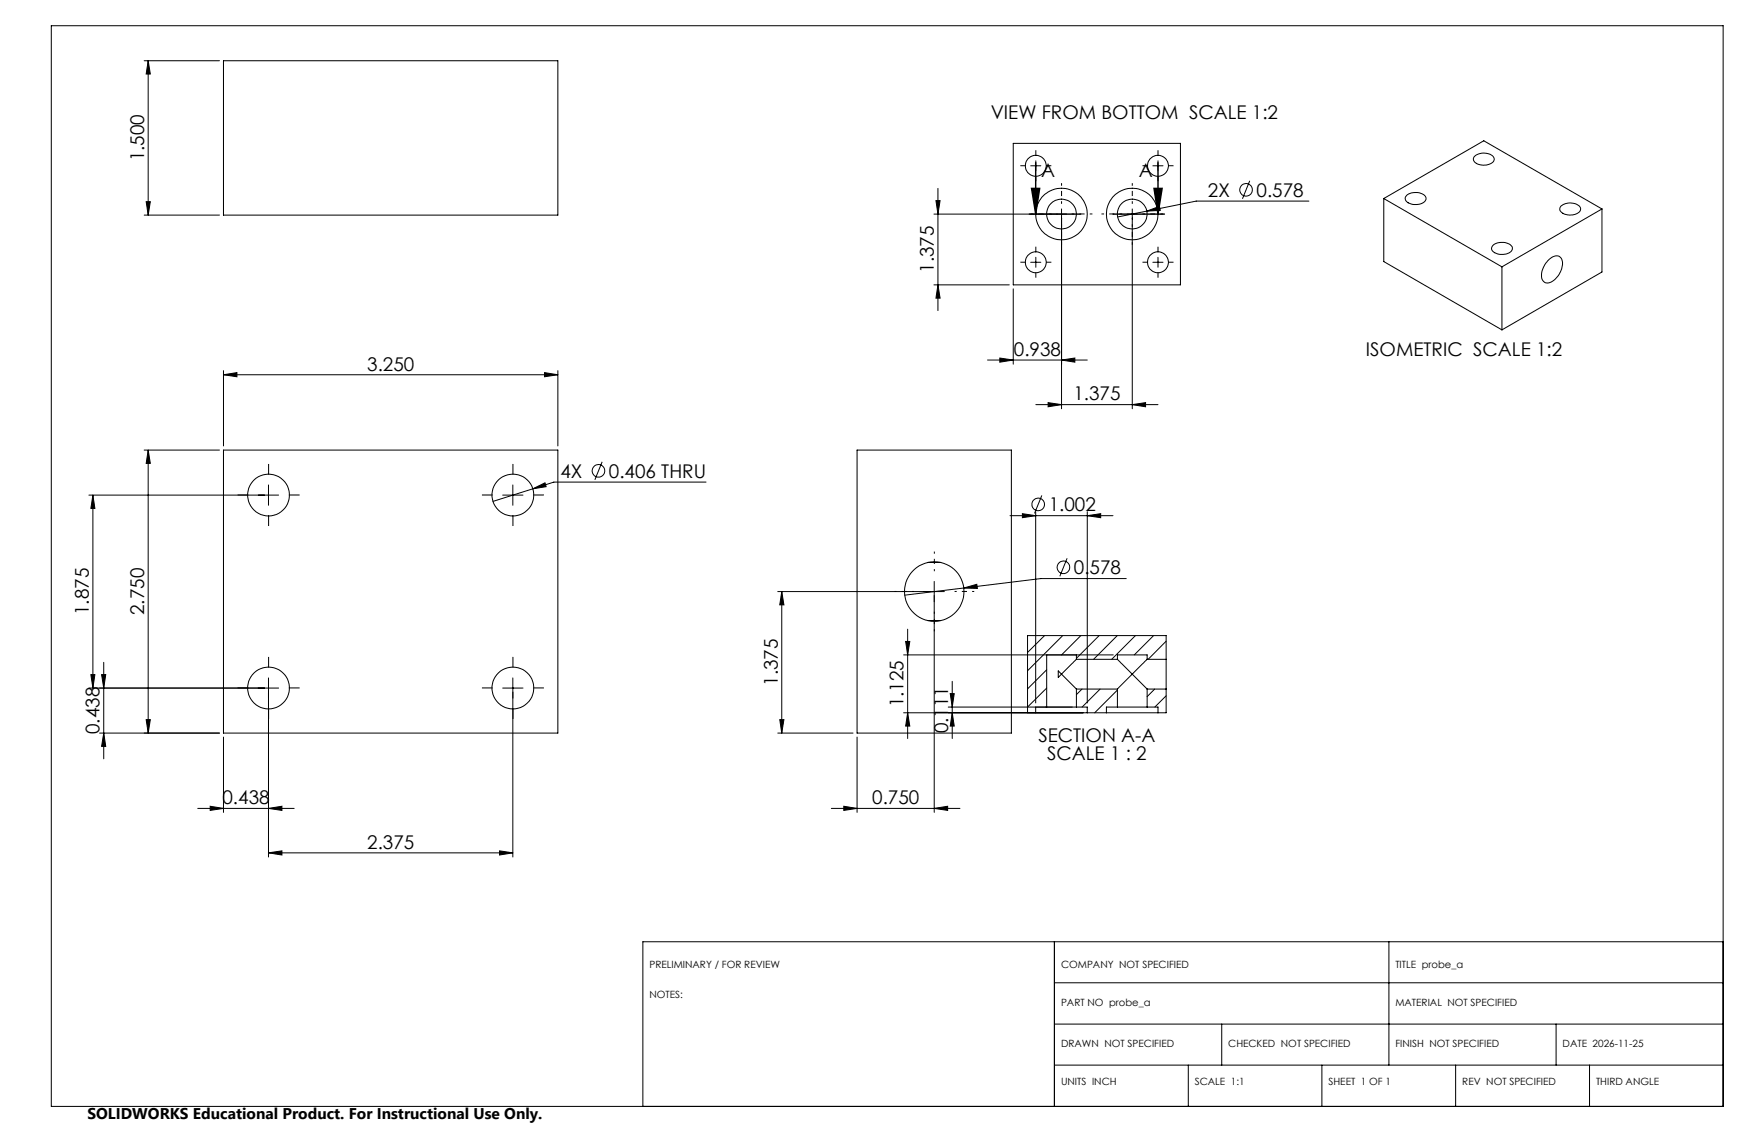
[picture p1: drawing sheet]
<svg xmlns="http://www.w3.org/2000/svg" width="432mm" height="279mm" viewBox="0 0 432 279" stroke-linecap="round" stroke-linejoin="round" font-family="sans-serif">
<g fill="none" stroke="#000" stroke-width=".25">
<path d="M12.7 6.4h412.7v266.7h-412.7zM35.6 15h18.6M36.6 15l.5 3.3h-1zM36.6 15v38.1M55.2 15h82.5v38.1h-82.5zM250.2 35.4h41.2v34.9h-41.2zM255.7 39.7v2.5M285.9 39.7v2.5M364 38.6a3.5 3.5 0 0 1 4.8 .3 1.48 1.48 0 0 1-1.6 1.8h-.3a2.61 2.61 0 0 1-3.2-1.4zM35.6 53.1h18.6M36.1 49.8h1l-.5 3.3zM230.6 52.8h32.7"/>
<path d="M231.1 49.5h1l-.5 3.3zM231.6 46.5v30.2M254.5 40.9h2.5M262.1 51.6v49.3M278.3 52.8h2.5M279.5 51.6v49.3M283.1 52.1l3.1-1.2 .3 1zM283.1 52.1l-7.2 1.5M284.6 40.9h2.5M308.5 44.6l-1.8 4.5M323.1 49.6h-27.8l-12.2 2.5M341.6 49l29.2 16.9"/>
<path d="M341.6 49l24.7-14.3 29.2 16.9M341.6 49v15.6l29.2 16.8M347.3 48.2a3.5 3.5 0 0 1 4.7 .4 1.52 1.52 0 0 1-1.6 1.8 3.1 3.1 0 0 1-3.4-1.2v-.5zM385.3 50.9a3.5 3.5 0 0 1 4.8 .3 1.48 1.48 0 0 1-1.6 1.8l-.3 .1a2.61 2.61 0 0 1-3.1-1.5zM395.5 51.6l-24.7 14.3M395.5 51.6v15.5l-24.7 14.3M230.6 70.3h18.6M231.6 70.3l.5 3.3h-1zM250.2 71.3v18.6M254.5 64.7h2.5M255.7 63.5v2.5M284.6 64.7h2.5"/>
<path d="M285.9 63.5v2.5M368.5 60.6a3.4 3.4 0 0 1 4.9 .5 1.76 1.76 0 0 1-2 1.7 2.67 2.67 0 0 1-3.2-1.5zM370.8 65.9v15.5M382.1 64.4a2.32 2.32 0 0 1 3.2-.9 4.2 4.2 0 0 1-1.1 5.1 2.27 2.27 0 0 1-3.1 .9 3.8 3.8 0 0 1 .5-4.6zM55.2 92.5l3.3-.5v1zM55.2 91.5v18.6M55.2 92.5h82.5M134.4 92l3.3 .5-3.3 .5zM137.7 91.5v18.6M243.8 88.9h24.6M246.8 88.4l3.4 .5-3.4 .5zM255.7 99.9h30.2"/>
<path d="M258.8 99.4l3.3 .5-3.3 .5zM262.1 88.9l3.3-.5v1zM279.5 99.9l3.3-.5v1zM35.6 111.1h18.6M36.6 111.1l.5 3.3h-1zM36.6 111.1v69.8M55.2 111.1h82.5v69.8h-82.5zM66.3 119.7v5M126.6 119.7v5M148.7 114l-1.8 4.4M174.3 119h-37.6l-5.1 1.7M211.6 111.1h38.1v69.8h-38.1z"/>
<path d="M21.9 122.2h46.9M22.9 122.2l.5 3.3h-1zM22.9 122.2v47.6M124.1 122.2h5M131.6 120.7l2.9-1.5 .3 .9zM131.6 120.7l-9.9 3.1M229.1 138.8h3.1M249.3 127.3h25.5M252.4 126.8l3.3 .5-3.3 .5zM255.7 126.3v47.2M257.2 122.3l-1.8 4.4M263.5 137.8l-1.8 4.4"/>
<path d="M268.4 127.3l3.3-.5v1zM268.4 126.3v47.2M192 146h41.2M193 146l.5 3.3h-1zM193 146v34.9M223.6 158.3h1l-.5 3.3zM224.1 155.3v27M229.1 153.2h3.1M230.6 143.5v57M237.9 145.1l3.3-.9 .1 1zM257.9 156.9l-4.2 4.1M262.4 156.9l-8.7 8.7"/>
<path d="M266.8 156.9l-4.7 4.7M271.4 156.9l-5.7 5.6M275.8 156.9l-5.8 5.8M278.1 142.8h-21.1l-33.6 4.1M280.3 156.9l-5.8 5.8M284.8 156.9l-4.8 4.7M287.9 158.3l-4.4 4.4M21.9 169.8h46.9M22.4 166.5h1l-.5 3.3zM25.1 166.5h1l-.5 3.3zM25.6 163.5v23.8M36.1 177.6h1l-.5 3.3z"/>
<path d="M66.3 167.3v44.2M124.1 169.8h5M126.6 167.3v44.2M192.5 177.6h1l-.5 3.3zM223.1 161.6h51.7M223.1 175.9h44.3M224.1 175.9l.5 3.3h-1zM234.1 174.5h30.6M234.6 171.2h1l-.5 3.3zM235.1 175.9l.5 3.3h-1zM235.1 168.2v14.1M255.7 174.5v1.4h12.7"/>
<path d="M258.4 161.6v12.9h7.3M258.4 165.3l-4.7 4.7M258.4 169.8l-4.7 4.7M258.4 174.3l-.2 .2M261.3 165.6l.8 .8-.8 .8zM262.1 166.4l3.6 3.7M265.7 162.7l-3.6 3.7M265.7 162.7h10.2M265.7 161.6v1.1M265.7 170.1v4.4M265.7 174.5h2.7v1.4M265.7 170.1h10.2"/>
<path d="M267.1 170.1l-1.4 1.3M268.4 175.9h4.8M271.6 170.1l-4.4 4.4M273.2 175.9h12.7M275.9 162.7l3.6 3.7M275.9 174.5h7.3M275.9 170.3l-5.6 5.6M275.9 162.7v-1.1h7.3v1.1M275.9 170.1v4.4M275.9 174.5h-2.7v1.4M279.5 166.4l-3.6 3.7M279.5 166.4l3.7 3.7"/>
<path d="M283.2 162.7l-3.7 3.7M283.2 162.7h4.7M283.2 170.1v4.4M283.2 174.5h2.7v1.4M283.2 170.1h4.7M285.1 170.1l-1.9 1.8M287.9 162.7v7.4M287.9 171.7l-2.8 2.8M287.9 162.7v-5.8h-34.2v19M287.9 170.1v5.8h-2M24.6 180.9h29.6M25.6 180.9l.5 3.3h-1z"/>
<path d="M48.8 199.5h23.8M51.9 199l3.3 .5-3.3 .5zM55.2 181.9v18.6M66.3 199.5l3.3-.5v1zM192 180.9h18.6M205.2 199.5h31.8M208.3 199l3.3 .5-3.3 .5zM211.6 181.9v18.6M230.6 199.5l3.4-.5v1zM66.3 210.5l3.3-.5v1zM66.3 210.5h60.3M123.3 210l3.3 .5-3.3 .5z"/>
<path d="M260.3 232.4v40.7M342.9 232.4v30.5M425.4 232.4h-266.7v40.7M260.3 252.8h165.1M260.3 242.6h165.1M301.6 252.8v10.1M384.2 252.8v10.1M260.3 262.9h165.1M293.4 262.9v10.2M326.4 262.9v10.2M359.4 262.9v10.2M392.4 262.9v10.2"/>
<circle cx="255.7" cy="40.9" r="2.58"/>
<circle cx="262.1" cy="52.8" r="6.4"/>
<circle cx="262.1" cy="52.8" r="3.7"/>
<circle cx="279.5" cy="52.8" r="6.4"/>
<circle cx="279.5" cy="52.8" r="3.7"/>
<circle cx="285.9" cy="40.9" r="2.58"/>
<circle cx="307.6" cy="46.9" r="1.56"/>
<circle cx="255.7" cy="64.7" r="2.58"/>
<circle cx="285.9" cy="64.7" r="2.58"/>
<circle cx="147.7" cy="116.2" r="1.56"/>
<circle cx="66.3" cy="122.2" r="5.2"/>
<circle cx="126.6" cy="122.2" r="5.2"/>
<circle cx="256.3" cy="124.5" r="1.56"/>
<circle cx="230.7" cy="146" r="7.3"/>
<circle cx="262.5" cy="140" r="1.56"/>
<circle cx="66.3" cy="169.8" r="5.2"/>
<circle cx="126.6" cy="169.8" r="5.2"/>
</g>
<path d="M254.1 52.8h12.7M254.7 46.5h2l-1 6.3zM255.7 40.1v12.7M274.8 52.8h12.7M284.9 46.5h2l-1 6.3zM285.9 40.1v12.7" fill="none" stroke="#000" stroke-width=".35"/>
<g fill="none" stroke="#000" stroke-width=".25" stroke-dasharray="15.2 1.3 1.3 1.3" stroke-linecap="butt">
<path d="M255.7 38.4v-1.3M285.9 38.4v-1.3M253.2 40.9h-1.3M255.7 43.4v1.3M258.2 40.9h1.4M283.4 40.9h-1.3M285.9 43.4v1.3M288.4 40.9h1.3M253.2 64.7h-1.3M255.7 62.2v-1.3M255.7 67.2v1.3M258.2 64.7h1.4"/>
<path d="M283.4 64.7h-1.3M285.9 62.2v-1.3M285.9 67.2v1.3M288.4 64.7h1.3M66.3 117.2v-2.7M126.6 117.2v-2.7M61.3 122.2h-2.6M66.3 127.2v2.6M71.3 122.2h2.7M121.6 122.2h-2.6M126.6 127.2v2.6M131.6 122.2h2.7"/>
<path d="M61.3 169.8h-2.6M66.3 164.8v-2.7M66.3 174.8v2.7M71.3 169.8h2.7M121.6 169.8h-2.6M126.6 164.8v-2.7M126.6 174.8v2.7M131.6 169.8h2.7"/>
</g>
<path d="M259.6 52.8h-5.1M262.1 50.3v-5.1M262.1 55.3v5.1M264.6 52.8h5.1M277 52.8h-5.1M279.5 50.3v-5.1M279.5 55.3v5.1M282 52.8h5.2" fill="none" stroke="#000" stroke-width=".25" stroke-dasharray="15.2 1.3 1.3 1.3" stroke-dashoffset="14.6" stroke-linecap="butt"/>
<path d="M225.7 146h-4.9M230.7 141v-4.9M230.7 151v4.8M235.7 146h4.8" fill="none" stroke="#000" stroke-width=".25" stroke-dasharray="15.2 1.3 1.3 1.3" stroke-dashoffset="14.7" stroke-linecap="butt"/>
<g fill="#000">
<path d="M254.7 46.5h2l-1 6.3zM284.9 46.5h2l-1 6.3z"/>
<path d="M55.2 92.5l3.3-.5v1zM134.4 92l3.3 .5-3.3 .5zM131.6 120.7l3.2-.6-.3-.9zM66.3 210.5l3.3-.5v1zM123.3 210l3.3 .5-3.3 .5zM237.9 145.1l3.4 .1-.1-1zM283.1 52.1l3.4-.2-.3-1zM258.8 99.4l3.3 .5-3.3 .5zM279.5 99.9l3.3-.5v1zM252.4 126.8l3.3 .5-3.3 .5zM268.4 127.3l3.3-.5v1z"/>
<path d="M193 146l.5 3.3h-1zM192.5 177.6h1l-.5 3.3z"/>
<path d="M25.1 166.5h1l-.5 3.3zM25.6 180.9l.5 3.3h-1zM231.1 49.5h1l-.5 3.3zM231.6 70.3l.5 3.3h-1z"/>
<path d="M36.1 177.6h1l-.5 3.3zM36.6 111.1l.5 3.3h-1zM22.4 166.5h1l-.5 3.3zM22.9 122.2l.5 3.3h-1zM36.1 49.8h1l-.5 3.3zM36.6 15l.5 3.3h-1zM235.1 175.9l.5 3.3h-1zM234.6 171.2h1l-.5 3.3zM224.1 175.9l.5 3.3h-1zM223.6 158.3h1l-.5 3.3z"/>
<path d="M66.3 199.5l3.3-.5v1zM51.9 199l3.3 .5-3.3 .5zM262.1 88.9l3.3-.5v1zM246.8 88.4l3.4 .5-3.4 .5z"/>
<path d="M230.6 199.5l3.4-.5v1zM208.3 199l3.3 .5-3.3 .5z"/>
</g>
<g font-size="4.7">
<text x="244.6" y="29.3">VIEW FROM BOTTOM SCALE 1:2</text>
<text x="35.6" y="39.8" transform="rotate(-90 35.6 39.8)">1.500</text>
<text x="257.1" y="43.6">A</text>
<text x="281.2" y="43.6">A</text>
<text x="298.2" y="48.6">2X</text>
<text x="310.2" y="48.6">0.578</text>
<text x="230.6" y="67.4" transform="rotate(-90 230.6 67.4)">1.375</text>
<text x="250.3" y="87.8">0.938</text>
<text x="337.2" y="87.8">ISOMETRIC SCALE 1:2</text>
<text x="90.7" y="91.5">3.250</text>
<text x="265" y="98.8">1.375</text>
<text x="138.3" y="117.9">4X</text>
<text x="150.3" y="117.9">0.406 THRU</text>
<text x="258.9" y="126.2">1.002</text>
<text x="265.1" y="141.7">0.578</text>
<text x="21.9" y="151.8" transform="rotate(-90 21.9 151.8)">1.875</text>
<text x="35.6" y="151.8" transform="rotate(-90 35.6 151.8)">2.750</text>
<text x="192" y="169.3" transform="rotate(-90 192 169.3)">1.375</text>
<text x="223.1" y="174.6" transform="rotate(-90 223.1 174.6)">1.125</text>
<text x="24.6" y="181.2" transform="rotate(-90 24.6 181.2)">0.438</text>
<text x="234.1" y="181" transform="rotate(-90 234.1 181)">0.111</text>
<text x="256.4" y="183.1">SECTION A-A</text>
<text x="258.5" y="187.6">SCALE 1 : 2</text>
<text x="54.9" y="198.5">0.438</text>
<text x="215.3" y="198.5">0.750</text>
<text x="90.7" y="209.5">2.375</text>
</g>
<text font-size="3.8" x="21.6" y="276.3">SOLIDWORKS Educational Product. For Instructional Use Only.</text>
<g font-size="2.5">
<text x="160.3" y="239">PRELIMINARY / FOR REVIEW</text>
<text x="262" y="239">COMPANY NOT SPECIFIED</text>
<text x="344.5" y="239">TITLE probe_a</text>
<text x="160.3" y="246.3">NOTES:</text>
<text x="262" y="248.2">PART NO probe_a</text>
<text x="344.5" y="248.2">MATERIAL NOT SPECIFIED</text>
<text x="262" y="258.4">DRAWN NOT SPECIFIED</text>
<text x="303.2" y="258.4">CHECKED NOT SPECIFIED</text>
<text x="344.5" y="258.4">FINISH NOT SPECIFIED</text>
<text x="385.8" y="258.4">DATE 2026-11-25</text>
<text x="262" y="267.7">UNITS INCH</text>
<text x="295" y="267.7">SCALE 1:1</text>
<text x="328" y="267.7">SHEET 1 OF 1</text>
<text x="361" y="267.7">REV NOT SPECIFIED</text>
<text x="394" y="267.7">THIRD ANGLE</text>
</g>
</svg>
